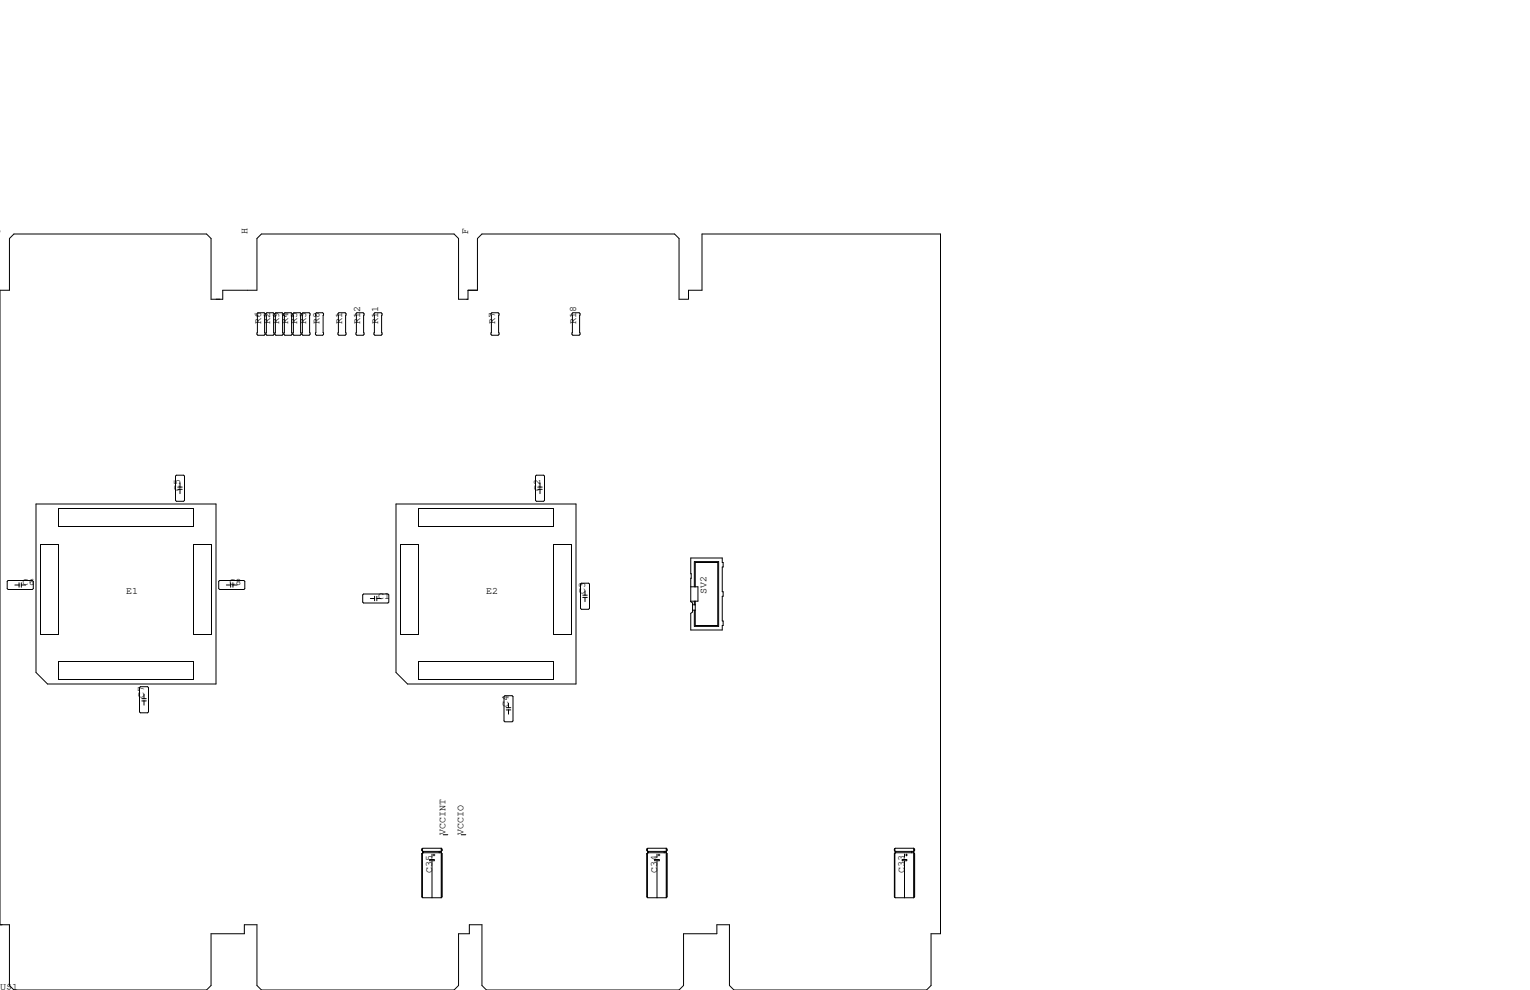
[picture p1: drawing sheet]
<svg xmlns="http://www.w3.org/2000/svg" width="432mm" height="279mm" viewBox="0 0 432 279" stroke-linecap="round" stroke-linejoin="round" font-family="sans-serif">
<g fill="none" stroke="#000" stroke-width=".28">
<path d="M72.8 88.3h1.7l.3 .2v5.9l-.3 .2h-1.7l-.3-.2v-5.9zM75.3 88.3h1.8l.2 .2v5.9l-.2 .2h-1.8l-.2-.2v-5.9zM77.9 88.3h1.7l.3 .2v5.9l-.3 .2h-1.7l-.3-.2v-5.9zM80.4 88.3h1.8l.2 .2v5.9l-.2 .2h-1.8l-.3-.2v-5.9zM82.9 88.3h1.8l.3 .2v5.9l-.3 .2h-1.8l-.2-.2v-5.9zM85.5 88.3h1.7l.3 .2v5.9l-.3 .2h-1.7l-.3-.2v-5.9zM89.3 88.3h1.8l.2 .2v5.9l-.2 .2h-1.8l-.3-.2v-5.9zM95.6 88.3h1.8l.3 .2v5.9l-.3 .2h-1.8l-.2-.2v-5.9zM100.7 88.3h1.8l.2 .2v5.9l-.2 .2h-1.8l-.2-.2v-5.9zM105.8 88.3h1.8l.2 .2v5.9l-.2 .2h-1.8l-.3-.2v-5.9zM138.8 88.3h1.8l.2 .2v5.9l-.2 .2h-1.8l-.2-.2v-5.9zM161.7 88.3h1.7l.3 .2v5.9l-.3 .2h-1.7l-.3-.2v-5.9z"/>
<path d="M194.2 84.5h-2.6v-17.2l-1.2-1.3h-54.4l-1.3 1.3v14.6h-2.6v2.6h-2.7v-17.2l-1.3-1.3h-54.3l-1.3 1.3v14.6h-9.6v2.6h-3.3v-17.2l-1.3-1.3h-54.4l-1.2 1.3v14.6h-2.7v179.1h2.7v17.1l1.2 1.3h54.4l1.3-1.3v-14.6h9.4v-2.5h3.5v17.1l1.3 1.3h54.3l1.3-1.3v-14.6h3.1v-2.5h3.5v17.1l1.3 1.3h54.3l1.3-1.3v-14.6h9.4v-2.5h3.6v17.1l1.2 1.3h54.4l1.3-1.3v-14.6h2.6v-197.5h-67.3v15.9h-3.8v2.6M49.5 134.4l.3-.3h2l.3 .3v6.8l-.3 .3h-2l-.3-.3zM50.2 138.1h1.2M50.2 137.5h1.2M50.8 136.3v1.2M50.8 138.1v1.2M151.1 134.4l.3-.3h2l.3 .3v6.8l-.3 .3h-2l-.3-.3zM151.8 138.1h1.2M151.8 137.5h1.2M152.4 136.3v1.2M152.4 138.1v1.2M10.2 142.2h50.8v50.8h-47.6l-3.2-3.2z"/>
<path d="M11.4 153.7h5.1v25.4h-5.1zM16.5 143.5h38.1v5.1h-38.1zM54.6 153.7h5.1v25.4h-5.1zM111.8 142.2h50.8v50.8h-47.6l-3.2-3.2zM113 153.7h5.1v25.4h-5.1zM118.1 143.5h38.1v5.1h-38.1zM156.2 153.7h5.1v25.4h-5.1zM194.9 157.5h8.9v1.2h.3v1.3h-.3v7h.3v1.3h-.3v7h.3v1.2h-.3v1.3h-8.9v-4.7l.6-.4v-2.5l-.6-.4zM2.3 163.8h6.8l.3 .3v2l-.3 .3h-6.8l-.3-.3v-2zM4.2 165.1h1.2M5.4 164.5v1.2M6 164.5v1.2"/>
<path d="M6 165.1h1.2M61.7 164.1l.3-.3h6.8l.3 .3v2l-.3 .3h-6.8l-.3-.3zM63.9 165.1h1.2M65.1 164.5v1.2M65.7 165.1h1.2M65.7 164.5v1.2M102.4 167.9l.2-.3h6.9l.2 .3v2l-.2 .3h-6.9l-.2-.3zM104.5 168.9h1.2M105.7 168.3v1.2M106.3 168.3v1.2M106.3 168.9h1.3M163.8 164.8l.3-.2h2l.3 .2v6.9l-.3 .3h-2l-.3-.3z"/>
<path d="M164.5 168h1.2M164.5 168.6h1.2M165.1 166.8v1.2M165.1 168.6v1.2M194.9 165.6h2.1v4.1h-2.1M195.5 170.7h.7M195.5 172.2h.7M196 165.6v-7.1h6.8v18.3h-6.8v-4.6M196 169.7v1M196.2 165.6v-6.9h6.4v17.8h-6.4v-6.8M16.5 186.7h38.1v5.1h-38.1zM39.4 194.1l.2-.3h2.1l.2 .3v6.8l-.2 .3h-2.1l-.2-.3z"/>
<path d="M40 197.2h1.3M40 197.8h1.3M40.6 196v1.2M40.6 197.8v1.2M118.1 186.7h38.1v5.1h-38.1zM142.5 196.3h2l.3 .3v6.9l-.3 .2h-2l-.3-.2v-6.9zM142.9 199.7h1.2M143.5 198.5v1.2M142.9 200.4h1.2M143.5 200.4v1.1M119.1 239.6h.1M119.1 239.6v.4l.2 .3"/>
<path d="M119.2 239.5v.7M124.5 239.4h-5.2l-.2 .2M124.5 239.4l.3 .2v.4l-.3 .3h-5.2M124.5 239.4v14M124.7 239.6v.4M125.1 235.6h1.3M130.2 235.6h1.2M182.6 239.6h.1M182.6 239.6v.4l.2 .3M182.7 239.5v.7M188 239.4h-5.2l-.2 .2M188 239.4l.3 .2v.4l-.3 .3h-5.2"/>
<path d="M188 239.4v14M188.2 239.6v.4M252.4 239.6v.4l.3 .3M252.4 239.6h.1M252.5 239.5v.7M257.9 239.4h-5.2l-.3 .2M257.9 239.4l.2 .2v.4l-.2 .3h-5.2M257.9 239.4v14M258 239.6v.4M119.1 240.9v12.2l.2 .3h5.2M119.1 240.9h.1M119.2 240.8v12.4"/>
<path d="M119.3 240.7h5.2l.3 .2v12.2l-.3 .3M119.3 240.3v.4M119.3 240.7l-.2 .2M119.4 240.3v.4M121.3 242.6h1.3v.3h-1.3zM121.9 241v.9M121.9 243v10.4M122.2 241.3h.5M122.5 241v.6M124 240.3v.4M124.4 240.4v.1M124.7 240.9v12.2"/>
<path d="M182.6 240.9v12.2l.2 .3h5.2M182.6 240.9h.1M182.7 240.8v12.4M182.8 240.7h5.2l.3 .2v12.2l-.3 .3M182.8 240.3v.4M182.8 240.7l-.2 .2M182.9 240.3v.4M184.8 242.6h1.3v.3h-1.3zM185.4 241v.9M185.4 243v10.4M185.7 241.3h.5M186 241v.6"/>
<path d="M187.5 240.3v.4M187.9 240.4v.1M188.2 240.9v12.2M252.4 240.9v12.2l.3 .3h5.2M252.4 240.9h.1M252.5 240.8v12.4M252.7 240.7h5.2l.2 .2v12.2l-.2 .3M252.7 240.3v.4M252.7 240.7l-.3 .2M252.8 240.3v.4M254.6 242.6h1.3v.3h-1.3zM255.3 241v.9"/>
<path d="M255.3 243v10.4M255.6 241.3h.5M255.8 241v.6M257.3 240.3v.4M257.7 240.4v.1M258 240.9v12.2"/>
</g>
<g font-size="2.8">
<text x="0" y="66" transform="rotate(-90 0 66)">J</text>
<text x="69.8" y="66" transform="rotate(-90 69.8 66)">H</text>
<text x="132.1" y="66" transform="rotate(-90 132.1 66)">F</text>
<text x="73.7" y="91.4" transform="rotate(-90 73.7 91.4)">R6</text>
<text x="76.2" y="91.4" transform="rotate(-90 76.2 91.4)">R2</text>
<text x="78.7" y="91.4" transform="rotate(-90 78.7 91.4)">R9</text>
<text x="81.3" y="91.4" transform="rotate(-90 81.3 91.4)">R4</text>
<text x="83.8" y="91.4" transform="rotate(-90 83.8 91.4)">R5</text>
<text x="86.4" y="91.4" transform="rotate(-90 86.4 91.4)">R3</text>
<text x="90.2" y="91.4" transform="rotate(-90 90.2 91.4)">R8</text>
<text x="96.5" y="91.4" transform="rotate(-90 96.5 91.4)">R1</text>
<text x="101.6" y="91.4" transform="rotate(-90 101.6 91.4)">R12</text>
<text x="106.7" y="91.4" transform="rotate(-90 106.7 91.4)">R11</text>
<text x="139.7" y="91.4" transform="rotate(-90 139.7 91.4)">R7</text>
<text x="162.6" y="91.4" transform="rotate(-90 162.6 91.4)">R18</text>
<text x="50.8" y="138.4" transform="rotate(-90 50.8 138.4)">C5</text>
<text x="152.4" y="138.4" transform="rotate(-90 152.4 138.4)">C2</text>
<text x="6.3" y="165.1">C6</text>
<text x="35.6" y="167.6">E1</text>
<text x="64.8" y="165.1">C8</text>
<text x="137.2" y="167.6">E2</text>
<text x="165.1" y="167.6" transform="rotate(-90 165.1 167.6)">C3</text>
<text x="199.4" y="167.6" transform="rotate(-90 199.4 167.6)">SV2</text>
<text x="106.7" y="168.9">C1</text>
<text x="40.6" y="196.8" transform="rotate(-90 40.6 196.8)">C7</text>
<text x="143.5" y="199.4" transform="rotate(-90 143.5 199.4)">C4</text>
<text x="125.7" y="235.6" transform="rotate(-90 125.7 235.6)">VCCINT</text>
<text x="130.8" y="235.6" transform="rotate(-90 130.8 235.6)">VCCIO</text>
<text x="121.9" y="246.4" transform="rotate(-90 121.9 246.4)">C35</text>
<text x="185.4" y="246.4" transform="rotate(-90 185.4 246.4)">C34</text>
<text x="255.3" y="246.4" transform="rotate(-90 255.3 246.4)">C33</text>
<text x="0" y="279.4">U$1</text>
</g>
</svg>
